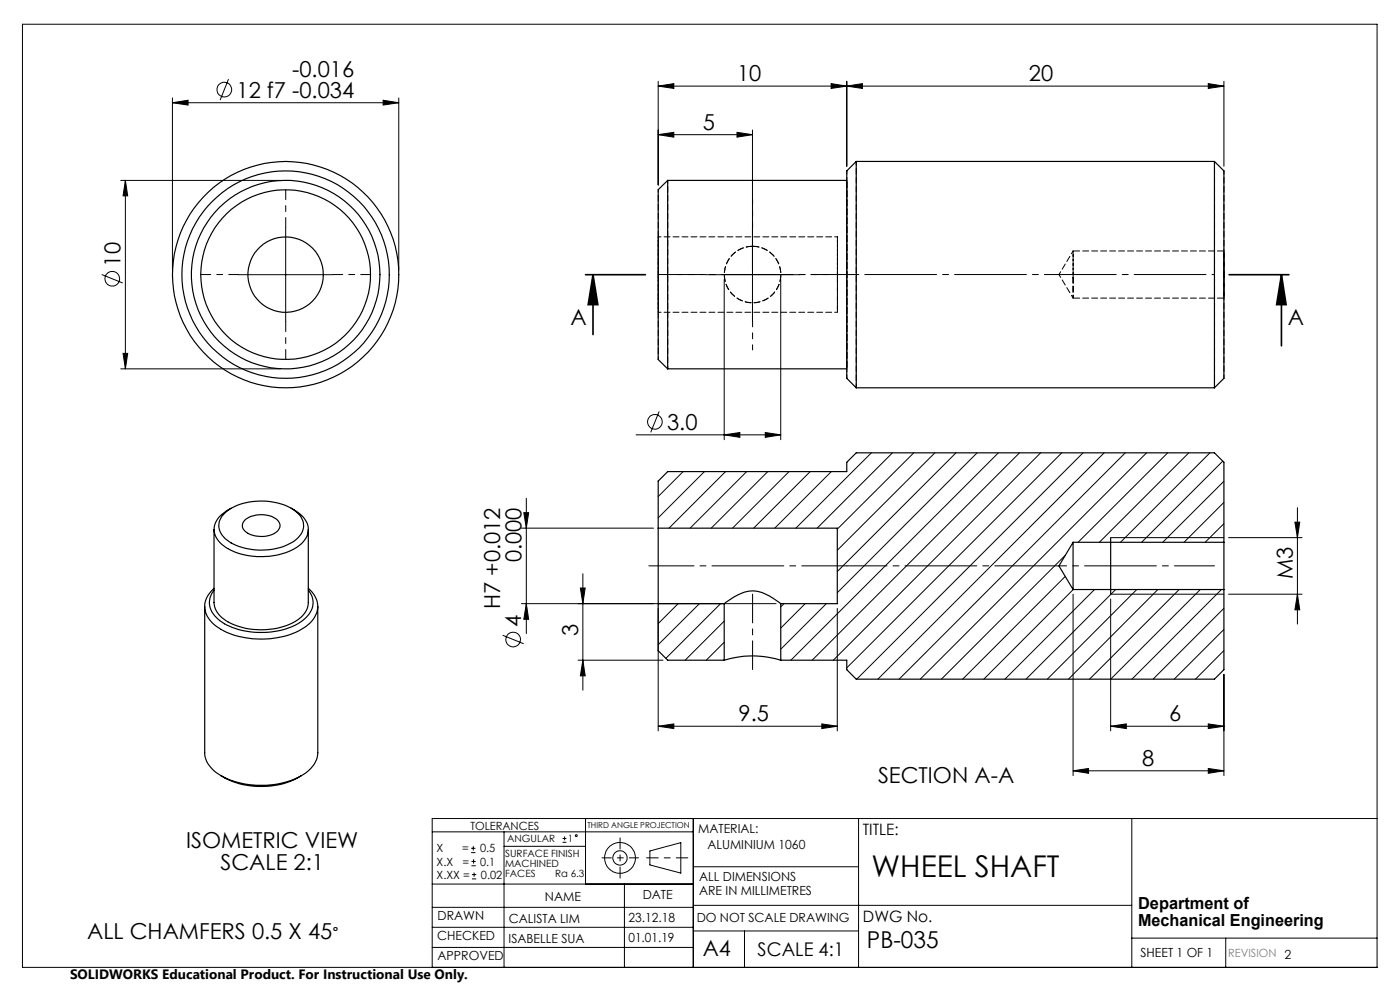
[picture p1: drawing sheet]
<svg xmlns="http://www.w3.org/2000/svg" width="297mm" height="210mm" viewBox="0 0 297 210" stroke-linecap="round" stroke-linejoin="round" font-family="sans-serif">
<g fill="none" stroke="#000" stroke-width=".21">
<path d="M4.8 5.1h287.3v200.1h-287.3zM48.5 16.8l-1.8 4.4M139.6 18.3l3.3-.6v1.1zM139.6 17.2v22.1M139.6 18.3h120M176.3 17.7l3.3 .6-3.3 .5zM179.6 18.3l3.4-.6v1.1zM179.6 17.2v18.1M256.3 17.7l3.3 .6-3.3 .5zM259.6 17.2v18.1M25.6 38.3h34M26.6 38.3v39.9"/>
<path d="M26.6 38.3l.5 3.2h-1zM36.6 21.8l3.3-.5v1zM36.6 20.8v36.4M36.6 21.8h48M81.3 21.3l3.3 .5-3.3 .5zM84.6 20.8v36.4M139.6 28.6l3.3-.5v1zM139.6 28.6h20M156.4 28.1l3.2 .5-3.2 .5zM159.6 27.6v40.7M21.6 58.2l4.4 1.8M50.6 58.3h20"/>
<path d="M60.6 48.3v20M149.6 58.3h20.1M153.6 59.3v34M165.6 59.3v34M25.6 78.2h34M26.1 75h1l-.5 3.2zM134.9 92.2h30.7M139.8 87.3l-1.8 4.4M153.6 92.2l3.4-.5v1.1zM162.3 91.7l3.3 .5-3.3 .6zM184.9 96.1l-16.1 15.9M189.3 96.1l-15.9 15.9"/>
<path d="M193.9 96.1l-16.3 16.1M198.3 96.1l-20.7 20.6M202.8 96.1l-25.2 25.1M207.3 96.1l-29.7 29.6M211.8 96.1l-44 43.9M216.3 96.1l-44 43.9M220.8 96.1l-44 43.9M225.2 96.1l-45.6 45.6M229.8 96.1l-48 48M234.2 96.1l-48 48M238.7 96.1l-48 48M243.2 96.1l-48 48"/>
<path d="M247.7 96.1l-19 18.9M252.2 96.1l-19 18.9M256.7 96.1l-19 18.9M259.4 97.8l-17.2 17.2M110.6 112h28M111.1 108.8h1l-.4 3.2zM111.7 105.7v28.7M144.9 100l-5.3 5.3M149.4 100l-9.8 9.8M153.9 100l-12 12M158.4 100l-12 12M162.9 100l-12 12"/>
<path d="M167.4 100l-12 12M171.9 100l-12 12M176.4 100l-12 12M226 117.7l-26.3 26.4M235.6 114h24M259.6 102.1l-12.9 12.9M259.6 106.6l-8.4 8.4M259.6 111.1l-3.9 3.9M260.6 114h15.6M274.7 110.8h1l-.5 3.2zM275.2 107.7v24.7M106.6 134.8l4.5 1.8"/>
<path d="M110.6 128h54M111.7 128l.4 3.4h-1zM123.1 124.7h1l-.5 3.3zM123.6 121.7v24.7M139.6 129v26M143.9 128l-4.3 4.3M148.4 128l-8.8 8.8M152.9 128l-11.6 11.7M153.6 131.8l-8.3 8.2M153.6 136.2l-3.8 3.8M166.3 128l-.7 .7M170.8 128l-5.2 5.2"/>
<path d="M175.3 128l-9.7 9.7M177.6 129v26M226 122.3l-21.8 21.8M227.6 126v38.5M227.7 125.1l-19 19M232.2 125.1l-19 19M235.6 127.1v27.9M235.6 126h24M236.7 125.1l-19 19M241.2 125.1l-19 19M245.6 125.1l-18.9 19M250.2 125.1l-19.1 19"/>
<path d="M254.6 125.1l-19 19M259.1 125.1l-19 19M259.6 129l-15 15.1M259.6 133.5l-10.5 10.6M259.6 138l-6 6.1M260.6 126h15.6M275.2 126l.5 3.4h-1zM122.6 140h18.1M123.6 140l.5 3.4h-1zM139.6 154l3.3-.4v.9zM139.6 154h38M174.3 153.6l3.3 .4-3.3 .5z"/>
<path d="M235.6 154l3.3-.4v.9zM235.6 154h24M256.3 153.6l3.3 .4-3.3 .5zM259.6 143v21.5M91.7 176.5h55.4M99.9 179.9h1M100.4 179.5v.9M106.9 176.5v28.7M106.9 179.5h17.3M119.3 178.7h.9M119.3 177.9h.9M119.8 177.4v.9"/>
<path d="M124.2 173.6v13.9M147.1 173.6v31.6M182.1 173.6v31.6M227.6 163.5l3.3-.5v1zM227.6 163.5h32M240.1 173.6v31.6M256.3 163l3.3 .5-3.3 .5zM292.1 173.6h-200.4v31.6M91.7 196.7h55.4M91.7 192.5h55.4M91.7 187.5h55.4M99.9 180.9h1"/>
<path d="M100 183.6h.9M100 182.7h.9M100.1 186.4h.9M100.1 185.5h.9M100.5 182.3v.9M100.6 185.1v.9M132.5 187.5v17.7M137.9 180.5l6.5-1.8v6.5l-6.5-1.7zM147.1 183.9h35M147.1 197.5h35M147.1 192h93M157.9 197.5v7.7"/>
<path d="M240.1 199h52M260 199v6.2M91.7 201h55.4"/>
<circle cx="47.6" cy="19" r="1.55"/>
<circle cx="23.8" cy="59.1" r="1.56"/>
<circle cx="138.9" cy="89.5" r="1.55"/>
<circle cx="108.9" cy="135.7" r="1.55"/>
<circle cx="122.2" cy="177.3" r=".2"/>
<circle cx="131.5" cy="182" r="1.52"/>
<circle cx="131.5" cy="182" r="3.3"/>
</g>
<path d="M145.9 182h-8.7" fill="none" stroke="#000" stroke-width=".21" stroke-dasharray="15.2 1.3 1.3 1.3" stroke-dashoffset="12.8"/>
<path d="M131.5 177.7v8.6" fill="none" stroke="#000" stroke-width=".21" stroke-dasharray="15.2 1.3 1.3 1.3" stroke-dashoffset="12.9"/>
<path d="M127.7 182h7.8" fill="none" stroke="#000" stroke-width=".21" stroke-dasharray="15.2 1.3 1.3 1.3" stroke-dashoffset="13.3"/>
<path d="M124.2 58.3h12.7M125.8 58.3l1 6.3h-2zM125.8 58.3v12.7M260.7 58.3h12.7M271.9 58.3l.9 6.3h-2zM271.9 58.3v15.1" fill="none" stroke="#000" stroke-width=".35"/>
<path d="M149.7 58.2h-6M159.7 48.2v-6M169.7 58.2h6M159.7 68.2v6" fill="none" stroke="#000" stroke-width=".21" stroke-dasharray="15.2 1.3 1.3 1.3" stroke-dashoffset="14.1"/>
<path d="M50.6 58.2h-8M60.6 48.2v-8M70.6 58.2h8M60.6 68.2v8" fill="none" stroke="#000" stroke-width=".21" stroke-dasharray="15.2 1.3 1.3 1.3" stroke-dashoffset="13.1"/>
<path d="M139.7 58.2h42M179.7 120h-42" fill="none" stroke="#000" stroke-width=".21" stroke-dasharray="15.2 1.3 1.3 1.3" stroke-dashoffset="5.7"/>
<path d="M181.7 58.2h76" fill="none" stroke="#000" stroke-width=".21" stroke-dasharray="15.2 1.3 1.3 1.3" stroke-dashoffset="-1.8"/>
<path d="M179.7 120h78" fill="none" stroke="#000" stroke-width=".21" stroke-dasharray="15.2 1.3 1.3 1.3" stroke-dashoffset="6.7"/>
<path d="M159.7 142v-16" fill="none" stroke="#000" stroke-width=".21" stroke-dasharray="15.2 1.3 1.3 1.3" stroke-dashoffset="9.1"/>
<g fill="none" stroke="#000" stroke-width=".25">
<path d="M141.6 38.3v39.9M141.6 38.3l-2 1.9v36.1l2 1.9M141.6 38.3h38M181.6 34.2v48.1M181.6 34.2l-2 2.1v43.9l2 2.1M181.6 34.2h76M257.6 34.2v48.1M257.6 34.2l2 2.1v43.9l-2 2.1M141.6 78.2h38M181.6 82.3h76M45.4 112.3v15.5a5.2 5.2 0 0 0 3.5 4.4 15.3 15.3 0 0 0 14.6-1 4.4 4.4 0 0 0 1.9-3.4v-15.5M47.7 108.9a12.6 12.6 0 0 1 10.8-2.3 7.4 7.4 0 0 1 5.7 3.8 3.9 3.9 0 0 1-2.2 4.6 13.5 13.5 0 0 1-14.2-.7 3.5 3.5 0 0 1-.1-5.4z"/>
<path d="M49 107.8a6.2 6.2 0 0 0-3.5 3.8 4.6 4.6 0 0 0 2.8 4.8 15.2 15.2 0 0 0 15.2-.7 4 4 0 0 0-.3-7l-1.4-.9M52 110.3a5.6 5.6 0 0 1 7.1 .3 1.84 1.84 0 0 1-1.3 2.7 5.6 5.6 0 0 1-6.2-1 1.53 1.53 0 0 1 .4-2zM139.6 112v16M139.6 112h38v16h-12M139.6 112v-9.9l2-2.1h38v-1.9l2-2h76l2 2v16.9M227.6 115v10.1M227.6 115h32M227.6 115l-3 5 3 5.1M235.6 114v12M259.6 115v10.1M43.4 128.6v31.1a5.8 5.8 0 0 0 3.5 4.9M45.4 125.2a4.2 4.2 0 0 0 .8 6.1 15.3 15.3 0 0 0 12 2.6 10.6 10.6 0 0 0 7.6-4.1 3.9 3.9 0 0 0-.4-4.6"/>
<path d="M45.4 124.8a4.7 4.7 0 0 0 .1 7.7 16.9 16.9 0 0 0 12.5 2.9 12.7 12.7 0 0 0 8.4-4 4.6 4.6 0 0 0-1-6.6M67.4 128.6v31.1a6.2 6.2 0 0 1-4 5.1 19 19 0 0 1-16.5-.2M139.6 128h14M139.6 128v10l2 2h12M153.6 128a11.8 11.8 0 0 1 6-2.7 11.2 11.2 0 0 1 6 2.7M153.6 128v12M165.6 128v12M227.6 125.1h32M259.6 125.1v17l-2 2h-76l-2-2v-2.1h-14M153.6 140a20.1 20.1 0 0 1 12 0M46.9 164.6a17.1 17.1 0 0 0 17 0"/>
<circle cx="60.6" cy="58.3" r="8"/>
<circle cx="60.6" cy="58.3" r="22"/>
<circle cx="60.6" cy="58.3" r="24"/>
<circle cx="60.6" cy="58.3" r="18"/>
<circle cx="60.6" cy="58.3" r="20"/>
</g>
<g fill="#000">
<path d="M26.6 38.3l.5 3.2h-1zM26.1 75h1l-.5 3.2z"/>
<path d="M36.6 21.8l3.3-.5v1zM81.3 21.3l3.3 .5-3.3 .5zM153.6 92.2l3.4-.5v1.1zM162.3 91.7l3.3 .5-3.3 .6z"/>
<path d="M139.6 28.6l3.3-.5v1zM156.4 28.1l3.2 .5-3.2 .5zM139.6 18.3l3.3-.6v1.1zM176.3 17.7l3.3 .6-3.3 .5zM179.6 18.3l3.4-.6v1.1zM256.3 17.7l3.3 .6-3.3 .5z"/>
<path d="M271.9 58.3l.9 6.3h-2zM125.8 58.3l1 6.3h-2z"/>
<path d="M111.1 108.8h1l-.4 3.2zM111.7 128l.4 3.4h-1zM274.7 110.8h1l-.5 3.2zM275.2 126l.5 3.4h-1z"/>
<path d="M123.6 140l.5 3.4h-1zM123.1 124.7h1l-.5 3.3z"/>
<path d="M139.6 154l3.3-.4v.9zM174.3 153.6l3.3 .4-3.3 .5z"/>
<path d="M227.6 163.5l3.3-.5v1zM256.3 163l3.3 .5-3.3 .5zM235.6 154l3.3-.4v.9zM256.3 153.6l3.3 .4-3.3 .5z"/>
</g>
<path d="M257.7 34.2v48M181.7 82.2v-48" fill="none" stroke="#000" stroke-width=".21" stroke-dasharray="1.3 .6" stroke-dashoffset=".4"/>
<path d="M179.7 36.2v44M259.7 80.2v-44" fill="none" stroke="#000" stroke-width=".21" stroke-dasharray="1.3 .6" stroke-dashoffset=".5"/>
<path d="M139.7 58.2v-8v16v-8M159.7 52.2a6 6 0 0 1 5.3 8.8 6 6 0 0 1-10.2 .8 6 6 0 0 1 3.9-9.5l1-.1M159.7 52.2a6 6 0 0 0-5.3 8.9 6 6 0 0 0 10.2 .5 6 6 0 0 0-4.3-9.3l-.6-.1M177.7 59.1v-8.9v16v-7.1M259.7 53.2h-32M227.7 63.2h32" fill="none" stroke="#000" stroke-width=".21" stroke-dasharray="1.3 .6" stroke-dashoffset="-.1"/>
<path d="M179.7 58.2v-20v40v-20M224.7 58.2l3 5M227.7 53.2l-3 5M141.7 78.2v-40" fill="none" stroke="#000" stroke-width=".21" stroke-dasharray="1.3 .6" stroke-dashoffset=".6"/>
<path d="M139.7 40.2v36M177.7 50.2h-38M139.7 66.2h38" fill="none" stroke="#000" stroke-width=".21" stroke-dasharray="1.3 .6" stroke-dashoffset=".7"/>
<path d="M227.7 58.9v-5.7v10v-4.3M259.7 58.2v-5v10v-5" fill="none" stroke="#000" stroke-width=".21" stroke-dasharray="1.3 .6" stroke-dashoffset=".2"/>
<text font-size="6.3" x="184.9" y="186.1">WHEEL SHAFT</text>
<text font-size="4.9" x="183.9" y="201">PB-035</text>
<g font-size="4.7">
<text x="62" y="16.2">-0.016</text>
<text x="156.4" y="17.2">10</text>
<text x="218.3" y="17.2">20</text>
<text x="50.2" y="20.7">12 f7 -0.034</text>
<text x="149.1" y="27.6">5</text>
<text x="25.5" y="56.5" transform="rotate(-90 25.5 56.5)">10</text>
<text x="121" y="68.9">A</text>
<text x="273.2" y="68.9">A</text>
<text x="141.5" y="91.2">3.0</text>
<text x="110.6" y="119.3" transform="rotate(-90 110.6 119.3)">0.000</text>
<text x="274.2" y="122.9" transform="rotate(-90 274.2 122.9)">M3</text>
<text x="106.1" y="129.2" transform="rotate(-90 106.1 129.2)">H7 +0.012</text>
<text x="110.6" y="133.1" transform="rotate(-90 110.6 133.1)">4</text>
<text x="122.7" y="135" transform="rotate(-90 122.7 135)">3</text>
<text x="156.7" y="153">9.5</text>
<text x="248" y="153">6</text>
<text x="186.3" y="166.1">SECTION A-A</text>
<text x="242.3" y="162.5">8</text>
<text x="39.5" y="179.9">ISOMETRIC VIEW</text>
<text x="46.8" y="184.5">SCALE 2:1</text>
<text x="18.5" y="199.1">ALL CHAMFERS 0.5 X 45</text>
<text x="149.1" y="202.9">A4</text>
</g>
<text font-size="4" x="160.7" y="202.8">SCALE 4:1</text>
<text font-size="3.9" x="70.5" y="199.2">°</text>
<g font-size="3.5">
<text x="241.4" y="192.8">Department of</text>
<text x="241.4" y="196.3">Mechanical Engineering</text>
</g>
<g font-size="3.3">
<text x="183" y="177.2">TITLE:</text>
<text x="183.1" y="195.7">DWG No.</text>
</g>
<text font-size="2.9" x="14.9" y="207.6">SOLIDWORKS Educational Product. For Instructional Use Only.</text>
<g font-size="2.7">
<text x="148.1" y="176.7">MATERIAL:</text>
<text x="150.1" y="180.1">ALUMINIUM 1060</text>
<text x="115.6" y="191">NAME</text>
<text x="136.3" y="190.8">DATE</text>
<text x="148.3" y="186.8">ALL DIMENSIONS</text>
<text x="148.3" y="189.8">ARE IN MILLIMETRES</text>
<text x="92.8" y="195.2">DRAWN</text>
<text x="107.9" y="195.7">CALISTA LIM</text>
<text x="133.3" y="195.6">23.12.18</text>
<text x="147.8" y="195.7">DO NOT SCALE DRAWING</text>
<text x="92.8" y="199.3">CHECKED</text>
<text x="92.8" y="203.6">APPROVED</text>
<text x="107.9" y="199.9">ISABELLE SUA</text>
<text x="133.3" y="199.8">01.01.19</text>
<text x="242" y="203">SHEET 1 OF 1</text>
</g>
<g font-size="2.4">
<text x="99.8" y="176">TOLERANCES</text>
<text x="92.6" y="180.8">X</text>
<text x="92.6" y="183.6">X.X</text>
<text x="98" y="180.8">=</text>
<text x="98.1" y="183.6">=</text>
<text x="101.8" y="180.8">0.5</text>
<text x="101.9" y="183.6">0.1</text>
<text x="92.6" y="186.4">X.XX =</text>
<text x="102" y="186.4">0.02</text>
</g>
<text font-size="2.4" fill="#808080" x="260.6" y="203">REVISION 2</text>
<g font-size="2.1">
<text x="107.6" y="178.6">ANGULAR</text>
<text x="120.5" y="178.6">1</text>
<text x="107.2" y="181.8">SURFACE FINISH</text>
<text x="107.2" y="183.9">MACHINED</text>
<text x="107.2" y="186">FACES</text>
<text x="117.8" y="186">Ra 6.3</text>
</g>
<text font-size="1.7" x="124.6" y="175.7">THIRD ANGLE PROJECTION</text>
</svg>
